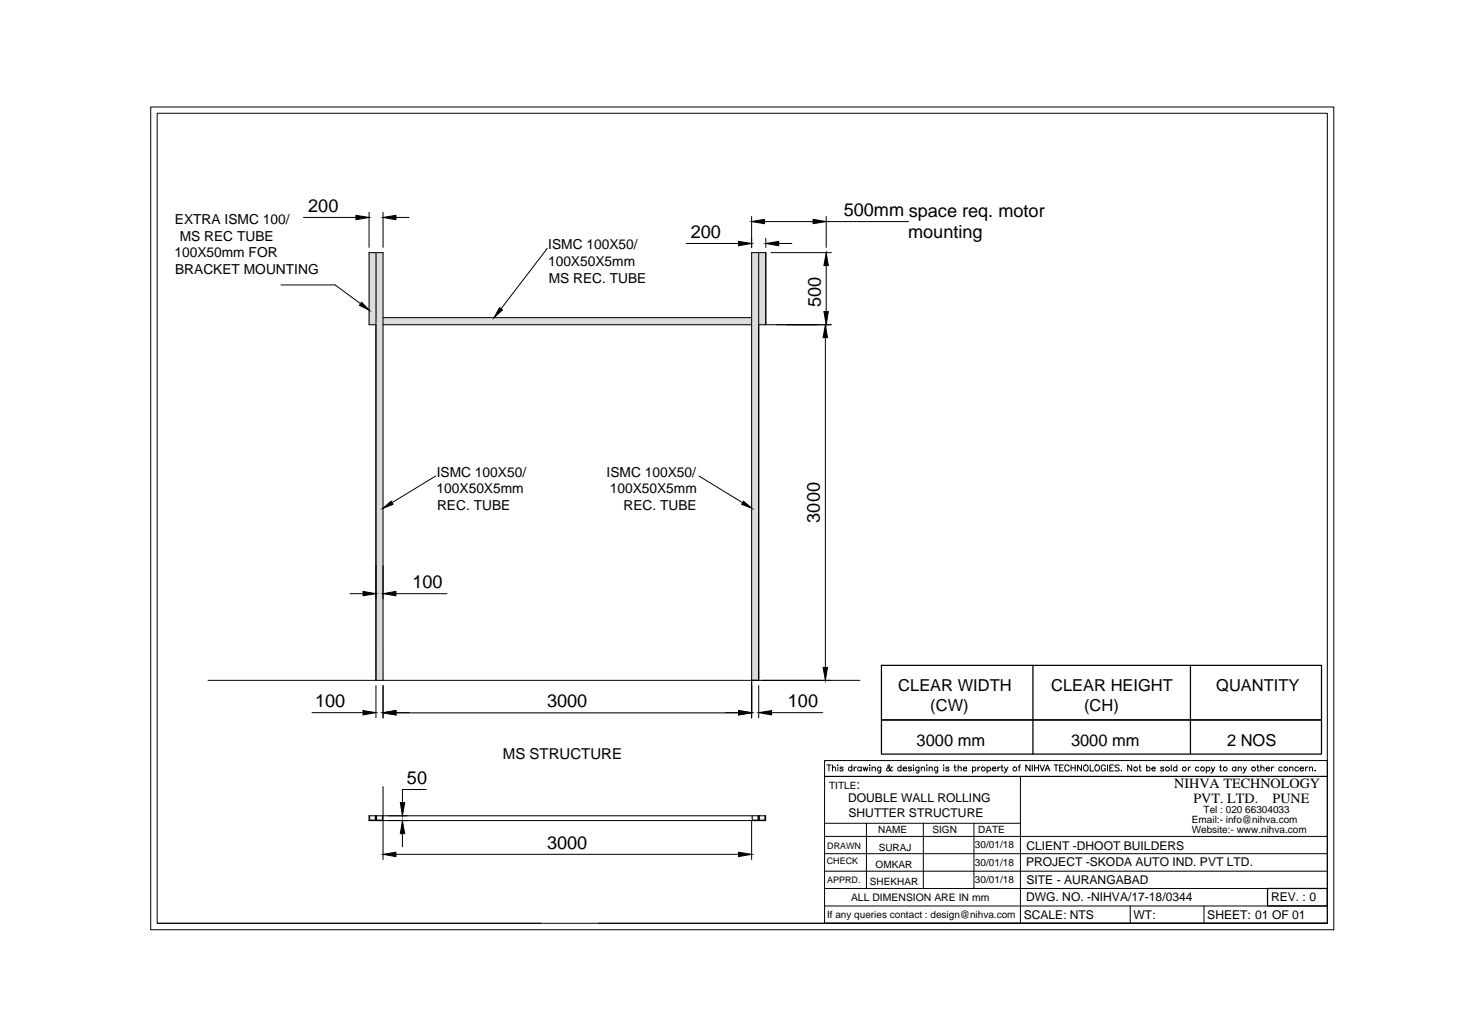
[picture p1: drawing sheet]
<svg xmlns="http://www.w3.org/2000/svg" width="297mm" height="210mm" viewBox="0 0 297 210" stroke-linecap="round" stroke-linejoin="round" font-family="sans-serif">
<!-- layer: 0 -->
<g fill="#dbdbdb" stroke="#dbdbdb" stroke-width=".2">
<path d="M77.8 64.5v1.5h74.9zM77.8 64.5h74.9v1.5z"/>
<path d="M76.4 51.3v86.9h1.4zM76.4 51.3h1.4v86.9z"/>
<path d="M77.7 165.8v.9h.1zM77.7 165.8h.1v.9z"/>
<path d="M76.4 165.8v.9h.1zM76.4 165.8h.1v.9z"/>
<path d="M76.3 165.8v.9h.1zM76.3 165.8h.1v.9z"/>
<path d="M75 165.8v.9h.1zM75 165.8h.1v.9z"/>
<path d="M76.4 166.7h1.4zM76.4 166.7h1.4z"/>
<path d="M75 166.7h1.4zM75 166.7h1.4z"/>
<path d="M152.7 51.3v86.9h1.4zM152.7 51.3h1.4v86.9z"/>
<path d="M154 165.8v.9h.1zM154 165.8h.1v.9z"/>
<path d="M152.7 165.8v.9h.1zM152.7 165.8h.1v.9z"/>
<path d="M152.7 166.7h1.4zM152.7 166.7h1.4z"/>
<path d="M154.1 51.3v14.7h1.5zM154.1 51.3h1.5v14.7z"/>
<path d="M75 51.3v14.7h1.4zM75 51.3h1.4v14.7z"/>
<path d="M155.4 165.8v.9h.1zM155.4 165.8h.1v.9z"/>
<path d="M154.1 165.8v.9h.2zM154.1 165.8h.2v.9z"/>
<path d="M154.1 166.7h1.4zM154.1 166.7h1.4z"/>
</g>
<g fill="none" stroke="#000" stroke-width=".2">
<path d="M30.6 21.7h240.4v167.2h-240.4zM31.9 23h237.8v164.6h-237.8zM57.1 57.9h11l5.2 3.8M61.7 44.2h10.6M75 43.1v7.2M76.4 51.3v86.9M77.8 43.1v7.2M80.4 44.2h2.7M111.2 50.5l-9.4 12.3M139.4 49.5h10.6M152.7 44v6.3M154.1 51.3v86.9"/>
<path d="M155.3 45h9.9M155.6 48.4v1.9M156.6 51.3h12.3M158.2 49.5h2.7M167.9 44v6.3M167.9 54v9.3M167.9 45h16.7M76.4 66h-1.4v-14.7h2.8v86.9M77.8 66h74.9M77.8 64.5h74.9M154.1 66h14.8M155.6 66v-14.7h-2.9v86.9"/>
<path d="M167.7 68.6v67M88.5 96.7l-8.9 5.4M142 96.7l8.8 5.4M42.3 138.2h132.4M71.1 120.6h2.7M76.4 139.3v6.6M77.8 139.3v6.6M80.4 120.6h10.4M152.7 139.3v6.6M154.1 139.3v6.6M63.4 144.8h10.4M77.8 159.8v6.9"/>
<path d="M80.4 144.9h69.6M80.4 144.8h2.7M147.4 144.8h2.6M156.8 144.8h10.3M168 155.4h.8M168.4 155.4v1.3M169.1 156.1l.3-.2h.3l.1 .8M169.1 155.4v1.3M170.2 155.5h.1M170.2 155.9v.8M171.3 156l-.3-.1h-.3v.2l.4 .1 .2 .3-.3 .2-.3-.2M173.1 156a.38 .38 0 0 0-.6 0 .38 .38 0 0 0 0 .5 .38 .38 0 0 0 .6 0"/>
<path d="M173.1 155.4v1.3M173.5 155.9v.8M174 155.9h-.2l-.3 .3M175 156a.4 .4 0 0 0-.6 0 .4 .4 0 0 0 0 .6 .4 .4 0 0 0 .6-.1M175 155.9v.8M175.4 155.9l.2 .8 .2-.8 .3 .8 .2-.8M176.7 155.4v.2zM176.7 155.9v.8M177.2 156.1l.3-.2h.3l.1 .8M177.2 155.9v.8M179 155.9l-.1 1.1-.2 .1-.3-.1M179 156a.4 .4 0 0 0-.6 0 .4 .4 0 0 0 0 .6 .4 .4 0 0 0 .6-.1"/>
<path d="M181.3 155.9h-.1a1.11 1.11 0 0 1-.8 .8l-.3-.4 .6-.4v-.3l-.1-.2-.2 .2v.3l.6 .7 .3-.1M183.1 156a.38 .38 0 0 0-.6 0 .38 .38 0 0 0 0 .5 .38 .38 0 0 0 .6 0M183.1 155.4v1.3M183.5 156.2h.7a.4 .4 0 0 0-.5-.3 .4 .4 0 0 0-.2 .6 .4 .4 0 0 0 .6 .1l.1-.1M185.2 156l-.2-.1h-.4v.2l.4 .1 .2 .3-.2 .2-.4-.1-.1-.1M185.6 155.4v.2zM185.6 155.9v.8M186.7 155.9v1.1l-.2 .1-.3-.1M186.7 156a.38 .38 0 0 0-.6 0 .38 .38 0 0 0 0 .5 .38 .38 0 0 0 .6 0M187.2 156.1l.3-.2h.3v.8M187.2 155.9v.8M188.2 155.5h.2z"/>
<path d="M188.3 155.9v.8M188.8 156.1l.3-.2h.3v.8M188.8 155.9v.8M190.5 155.9v1.1l-.2 .1-.3-.1M190.5 156a.38 .38 0 0 0-.5 0 .38 .38 0 0 0 0 .5 .38 .38 0 0 0 .5 0M191.7 155.4v.2zM191.7 155.9v.8M192.8 156v-.1h-.6v.2l.4 .1 .2 .3-.3 .2-.3-.2M193.8 155.9h.4M194 155.4v1l.1 .2 .2 .1M194.7 156.1l.3-.2h.3v.8M194.7 155.4v1.3"/>
<path d="M195.7 156.2h.7a.39 .39 0 0 0-.4-.3 .39 .39 0 0 0-.4 .4 .39 .39 0 0 0 .4 .4l.4-.2M197.6 156a.38 .38 0 0 1 .5 0 .38 .38 0 0 1 0 .5 .38 .38 0 0 1-.5 0M197.6 155.9v1.2M198.7 155.9v.8M199.2 155.9h-.3l-.2 .3M200.5 156a.4 .4 0 0 1 .6 0 .4 .4 0 0 1 0 .6 .4 .4 0 0 1-.6-.1M200.5 155.9v1.2M201.6 156.2h.7a.4 .4 0 0 0-.4-.3 .4 .4 0 0 0-.4 .4 .4 .4 0 0 0 .4 .4l.4-.2M202.7 155.9v.8M203.2 155.9h-.3l-.2 .3M203.4 155.9h.4M203.6 155.4v1.2l.2 .1"/>
<path d="M204.1 155.9l.3 .8 .4-.8M204.4 156.7l-.4 .4M206.9 155.9h.4M207.3 157.8h-39.8v29.8h102.2h-148.1M207.4 155.4l-.3 .1v.1v1.1M209.3 155.4v1.3l-.9-1.3v1.3M209.7 155.4v1.3M210.2 155.4v1.3M210.2 156h.8M211 155.4v1.3M211.3 155.4l.5 1.3 .4-1.3M212.4 156.7l.4-1.3 .5 1.3"/>
<path d="M212.5 156.2h.6M214.2 155.4h.8M214.6 155.4v1.3M215.3 156h.4M216 155.4h-.7v1.3h.7M217.2 155.7a.46 .46 0 0 0-.5-.3 .46 .46 0 0 0-.4 .5v.3a.46 .46 0 0 0 .4 .5 .46 .46 0 0 0 .5-.3M217.6 156h.9M217.6 155.4v1.3M218.5 155.4v1.3M219.7 155.4v1.3l-.8-1.3v1.3M220.4 155.5a.58 .58 0 0 1 .7 .5 .58 .58 0 0 1-.7 .6l-.3-.4 .1-.5zM221.5 155.4v1.3h.7"/>
<path d="M222.6 155.6l.1-.1a.58 .58 0 0 1 .7 .5 .58 .58 0 0 1-.7 .6l-.3-.4zM224.6 155.7a.43 .43 0 0 0-.5-.3 .43 .43 0 0 0-.4 .5v.3a.43 .43 0 0 0 .5 .5 .43 .43 0 0 0 .4-.5h-.3M225 155.4v1.3M225.5 156h.4M226.2 155.4h-.7v1.3h.7M227.4 155.6l-.3-.2-.6 .2 .2 .3 .6 .2 .1 .4-.3 .2-.6-.2M227.8 156.6h.1zM229.9 155.4v1.3l-.8-1.3v1.3M231.4 155.9h.4M231.6 155.4v1.2l.3 .1M233 156a.38 .38 0 0 1 .5 0 .38 .38 0 0 1 0 .5 .38 .38 0 0 1-.5 0M233 155.4v1.3"/>
<path d="M234 156.2h.7a.39 .39 0 0 0-.4-.3 .39 .39 0 0 0-.4 .4 .39 .39 0 0 0 .4 .4l.4-.2M236.4 156l-.2-.1h-.3v.2l.4 .1 .1 .3-.2 .2-.3-.1-.1-.1M238 155.4v1.3M239.1 156a.4 .4 0 0 0-.6 0 .4 .4 0 0 0 0 .6 .4 .4 0 0 0 .6-.1M239.1 155.4v1.3M241.4 155.9v.8M241.9 155.9h-.3l-.2 .3M243.6 156a.38 .38 0 0 0-.6 0 .38 .38 0 0 0 0 .5 .38 .38 0 0 0 .6 0M245.1 156a.4 .4 0 0 1 .6 0 .4 .4 0 0 1 0 .6 .4 .4 0 0 1-.6-.1M245.1 155.9v1.2M246.1 155.9l.3 .8 .4-.8M246.4 156.7l-.3 .4"/>
<path d="M247.8 155.9h.4M248 155.4v1.2l.3 .1M251.1 156a.4 .4 0 0 0-.6 0 .4 .4 0 0 0 0 .6 .4 .4 0 0 0 .6-.1M251.1 155.9v.8M251.6 156.1l.3-.2h.3v.8M251.6 155.9v.8M252.6 155.9l.3 .8 .4-.8M252.9 156.7l-.4 .4M255.4 155.9h.3M255.5 155.4l.1 1.2 .2 .1M256.2 156.1l.3-.2h.3v.8M256.2 155.4v1.3"/>
<path d="M257.2 156.2h.8a.4 .4 0 0 0-.5-.3 .4 .4 0 0 0-.3 .4 .4 .4 0 0 0 .3 .4l.5-.2M258.3 155.9v.8M258.8 155.9h-.3l-.2 .3M260.5 156a.38 .38 0 0 0-.6 0 .38 .38 0 0 0 0 .5 .38 .38 0 0 0 .6 0M262 156.1l.3-.2h.3l.1 .8M262 155.9v.8M263.8 156a.4 .4 0 0 0-.6 0 .4 .4 0 0 0 0 .6 .4 .4 0 0 0 .6-.1M264.1 156.2h.8a.4 .4 0 0 0-.5-.3 .4 .4 0 0 0-.3 .4 .4 .4 0 0 0 .3 .4l.5-.2M265.3 155.9v.8M265.7 155.9h-.3l-.1 .3M266 156.1l.3-.2h.3l.1 .8M266 155.9v.8"/>
<path d="M267.2 156.5v.2zM75 165.8h80.5v.9h-80.5zM75.1 165.8v.9h1.2v-.9M76.4 165.8v.9M76.5 165.8v.9h1.2v-.9M77.8 166.8v7.9M80.4 173.6h69.6M81.8 169.4v2.7M86.6 160.4h-4.8v2.7M152.7 166.8v7.9M152.8 165.8v.9h1.2v-.9M154.1 165.8v.9"/>
<path d="M154.3 165.8v.9h1.1v-.9M167.5 177h102.2M167.5 173.5h102.2M167.5 170h102.2M167.5 167.3h39.8M176 167.3v13.2M187.6 167.3v13.2M197.9 167.3v13.2M31.9 187.6h78.1M167.5 180.5h102.2M167.5 184.1h102.2M207.3 187.6v-29.8h62.4h-102.2v-3.3h102.2v33.1"/>
<path d="M229.6 184.1v3.5M244.6 184.1v3.5"/>
<circle cx="199.8" cy="156.2" r=".4"/>
<circle cx="206.2" cy="156.2" r=".4"/>
<circle cx="230.7" cy="156.3" r=".4"/>
<circle cx="237.2" cy="156.3" r=".4"/>
<circle cx="240.6" cy="156.3" r=".4"/>
<circle cx="244.3" cy="156.3" r=".4"/>
<circle cx="248.9" cy="156.3" r=".4"/>
<circle cx="254.7" cy="156.3" r=".4"/>
<circle cx="261.2" cy="156.2" r=".4"/>
</g>
<g fill="#000" stroke="#000" stroke-width=".2">
<path d="M72.3 43.8l2.7 .4-2.7 .4zM77.8 44.2l2.6-.4v.8zM150 49.1l2.7 .4-2.7 .4zM152.7 45l2.6-.4v.9zM155.6 49.5l2.6-.4v.8zM165.2 44.6l2.7 .4-2.7 .5zM167.9 51.3l.4 2.7h-.9zM73.5 61.4l1.6 1.7-2.1-1.1zM101.5 62.5l.6 .5-1.7 1.5zM167.7 66l.4 2.6h-.9zM167.4 63.3h.9l-.4 2.7zM77.7 103.3l1.8-1.5 .4 .7z"/>
<path d="M151.1 101.8l1.7 1.5-2.1-.8zM73.8 120.2l2.6 .4-2.6 .5zM77.8 120.6l2.6-.4v.9zM167.2 135.6h.9l-.4 2.6zM73.8 144.4l2.6 .4-2.6 .5zM77.8 144.9l2.6-.5v.9zM77.8 144.8l2.6-.4v.9zM150 144.4l2.7 .5-2.7 .4zM150 144.4l2.7 .4-2.7 .5zM154.1 144.8l2.7-.4v.9zM77.8 173.6l2.6-.4v.9zM81.8 166.7l.4 2.7h-.9z"/>
<path d="M81.3 163.1h.9l-.4 2.7zM150 173.2l2.7 .4-2.7 .5z"/>
</g>
<path d="M154.1 138.2h-1.4v6.7M179.1 135.2h89.4v11.1h-89.4zM209.9 135.2v18M241.9 135.2v18M179.1 146.3h89.4v6.9h-89.4zM257.5 180.5h12.2v3.6h-12.2z" fill="none" stroke="#000" stroke-width=".25"/>
<g font-size="3.7">
<text x="62.6" y="43.1">200</text>
<text x="171.4" y="43.9">500mm space req. motor</text>
<text x="140.3" y="48.4">200</text>
<text x="184.5" y="48.5">mounting</text>
<text x="166.8" y="62.5" transform="rotate(-90 166.8 62.5)">500</text>
<text x="166.6" y="106.2" transform="rotate(-90 166.6 106.2)">3000</text>
<text x="83.8" y="119.5">100</text>
<text x="64" y="143.7">100</text>
<text x="111.1" y="143.7">3000</text>
<text x="160.1" y="143.7">100</text>
<text x="82.7" y="159.3">50</text>
<text x="111.1" y="172.5">3000</text>
</g>
<g font-size="3.3">
<text x="182.5" y="140.4">CLEAR WIDTH</text>
<text x="213.6" y="140.4">CLEAR HEIGHT</text>
<text x="247.1" y="140.4">QUANTITY</text>
<text x="189" y="144.5">(CW)</text>
<text x="220.3" y="144.5">(CH)</text>
<text x="186.2" y="151.5">3000 mm</text>
<text x="217.6" y="151.5">3000 mm</text>
<text x="249.3" y="151.5">2 NOS</text>
</g>
<text font-size="3" x="102.2" y="154.2">MS STRUCTURE</text>
<g font-size="2.9">
<text x="238.6" y="160.2">NIHVA TECHNOLOGY</text>
<text x="242.5" y="163.2">PVT. LTD.</text>
<text x="258.5" y="163.2">PUNE</text>
</g>
<g font-size="2.8">
<text x="35.5" y="45.5">EXTRA ISMC 100/</text>
<text x="35.4" y="52.3">100X50mm FOR</text>
<text x="36.5" y="48.9">MS REC TUBE</text>
<text x="111.4" y="50.7">ISMC 100X50/</text>
<text x="35.6" y="55.7">BRACKET MOUNTING</text>
<text x="111.4" y="54">100X50X5mm</text>
<text x="111.5" y="57.4">MS REC. TUBE</text>
<text x="88.7" y="100.3">100X50X5mm</text>
<text x="88.7" y="96.9">ISMC 100X50/</text>
<text x="123.2" y="96.9">ISMC 100X50/</text>
<text x="123.9" y="100.3">100X50X5mm</text>
<text x="88.8" y="103.7">REC. TUBE</text>
<text x="126.7" y="103.7">REC. TUBE</text>
</g>
<text font-size="2.7" x="174" y="160.3">:</text>
<g font-size="2.5">
<text x="172.3" y="163">DOUBLE WALL ROLLING</text>
<text x="172.4" y="166">SHUTTER STRUCTURE</text>
<text x="208.5" y="172.7">CLIENT -DHOOT BUILDERS</text>
<text x="208.5" y="176.1">PROJECT -SKODA AUTO IND. PVT LTD.</text>
<text x="208.5" y="179.6">SITE - AURANGABAD</text>
<text x="208.5" y="183.2">DWG. NO. -NIHVA/17-18/0344</text>
<text x="258.2" y="183">REV. : 0</text>
<text x="208" y="186.7">SCALE: NTS</text>
<text x="230.3" y="186.7">WT:</text>
<text x="245.3" y="186.7">SHEET: 01 OF 01</text>
</g>
<text font-size="2.1" x="172.9" y="183">ALL DIMENSION ARE IN mm</text>
<g font-size="2">
<text x="168.5" y="160.3">TITLE</text>
<text x="242.2" y="167.3">Email:- info@nihva.com</text>
<text x="244.5" y="165.3">Tel : 020 66304033</text>
<text x="178.4" y="169.3">NAME</text>
<text x="178.5" y="172.9">SURAJ</text>
<text x="189.5" y="169.3">SIGN</text>
<text x="198.1" y="172.4">30/01/18</text>
<text x="198.7" y="169.3">DATE</text>
<text x="242.1" y="169.2">Website:- www.nihva.com</text>
<text x="176.8" y="179.9">SHEKHAR</text>
<text x="177.9" y="176.4">OMKAR</text>
<text x="198.1" y="175.9">30/01/18</text>
<text x="198.1" y="179.4">30/01/18</text>
<text x="168" y="186.5">If any queries contact : design@nihva.com</text>
</g>
<g font-size="1.8">
<text x="168.1" y="172.5">DRAWN</text>
<text x="168" y="175.6">CHECK</text>
<text x="168.1" y="179.4">APPRD.</text>
</g>
</svg>
